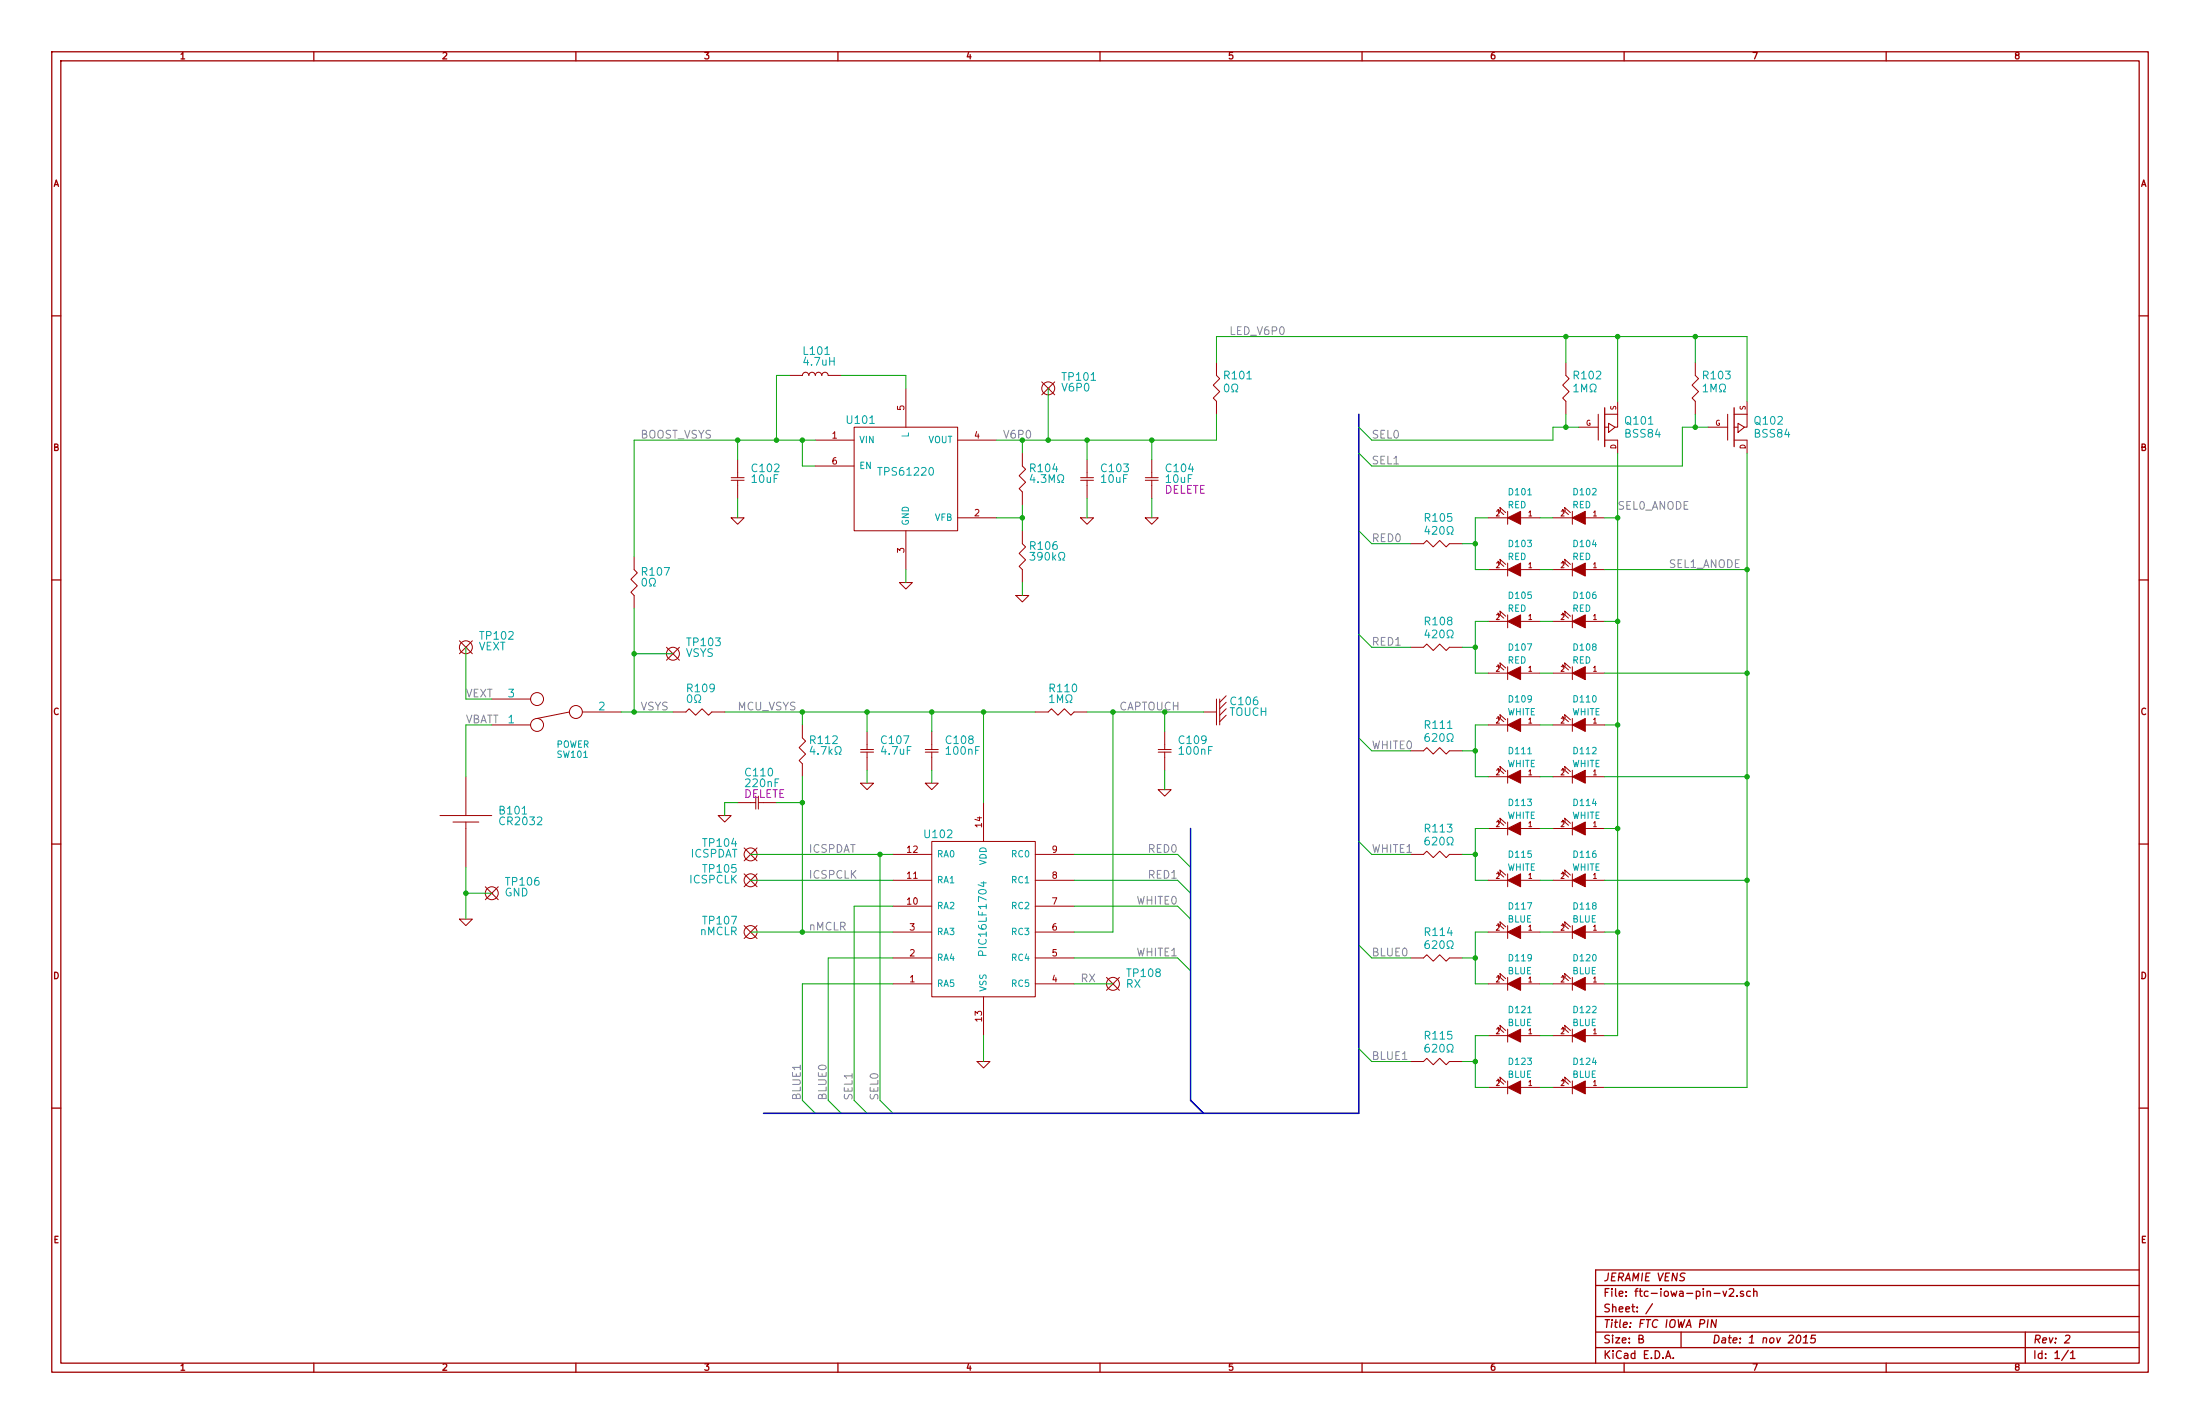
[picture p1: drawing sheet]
EESchema Schematic File Version 2
LIBS:vens-pasives
LIBS:vens-power-sources
LIBS:vens-pmics
LIBS:vens-pics
LIBS:power
LIBS:device
LIBS:transistors
LIBS:conn
LIBS:linear
LIBS:regul
LIBS:74xx
LIBS:cmos4000
LIBS:adc-dac
LIBS:memory
LIBS:xilinx
LIBS:special
LIBS:microcontrollers
LIBS:dsp
LIBS:microchip
LIBS:analog_switches
LIBS:motorola
LIBS:texas
LIBS:intel
LIBS:audio
LIBS:interface
LIBS:digital-audio
LIBS:philips
LIBS:display
LIBS:cypress
LIBS:siliconi
LIBS:opto
LIBS:atmel
LIBS:contrib
LIBS:valves
LIBS:ftc-iowa-pin-v2-cache
EELAYER 27 0
EELAYER END
$Descr B 17000 11000
encoding utf-8
Sheet 1 1
Title "FTC IOWA PIN"
Date "1 nov 2015"
Rev "2"
Comp "JERAMIE VENS"
Comment1 ""
Comment2 ""
Comment3 ""
Comment4 ""
$EndDescr
$Comp
L PIC16LF1704 U102
U 1 1
P 7600 7100
F 0 "U102" H 7250 7750 60  0000 C CNN
F 1 "PIC16LF1704" V 7600 7100 60  0000 C CNN
F 2 "~" H 8400 6300 60  0000 C CNN
F 3 "~" H 8400 6300 60  0000 C CNN
	1    7600 7100
	1    0    0    -1  
$EndComp
$Comp
L LED D101
U 1 1
P 11700 4000
F 0 "D101" H 11750 3800 50  0000 R CNN
F 1 "RED" H 11750 3900 50  0000 R CNN
F 2 "~" H 11700 4000 60  0000 C CNN
F 3 "~" H 11700 4000 60  0000 R CNN
	1    11700 4000
	-1   0    0    1   
$EndComp
$Comp
L MOS_P Q102
U 1 1
P 13400 3300
F 0 "Q102" H 13550 3250 60  0000 L CNN
F 1 "BSS84" H 13550 3350 60  0000 L CNN
F 2 "~" H 13400 3300 60  0000 C CNN
F 3 "~" H 13400 3300 60  0000 C CNN
	1    13400 3300
	1    0    0    1   
$EndComp
$Comp
L RESISTOR R103
U 1 1
P 13100 3100
F 0 "R103" V 13300 3050 60  0000 R CNN
F 1 "1MΩ" V 13200 3050 60  0000 R CNN
F 2 "~" H 13100 3100 60  0000 C CNN
F 3 "~" H 13100 3100 60  0000 C CNN
	1    13100 3100
	0    -1   -1   0   
$EndComp
$Comp
L RESISTOR R105
U 1 1
P 11200 4200
F 0 "R105" H 11400 4000 60  0000 R CNN
F 1 "420Ω" H 11400 4100 60  0000 R CNN
F 2 "~" H 11200 4200 60  0000 C CNN
F 3 "~" H 11200 4200 60  0000 C CNN
	1    11200 4200
	-1   0    0    1   
$EndComp
$Comp
L LED D102
U 1 1
P 12200 4000
F 0 "D102" H 12250 3800 50  0000 R CNN
F 1 "RED" H 12250 3900 50  0000 R CNN
F 2 "~" H 12200 4000 60  0000 C CNN
F 3 "~" H 12200 4000 60  0000 R CNN
	1    12200 4000
	-1   0    0    1   
$EndComp
$Comp
L LED D109
U 1 1
P 11700 5600
F 0 "D109" H 11750 5400 50  0000 R CNN
F 1 "WHITE" H 11750 5500 50  0000 R CNN
F 2 "~" H 11700 5600 60  0000 C CNN
F 3 "~" H 11700 5600 60  0000 R CNN
	1    11700 5600
	-1   0    0    1   
$EndComp
$Comp
L LED D117
U 1 1
P 11700 7200
F 0 "D117" H 11750 7000 50  0000 R CNN
F 1 "BLUE" H 11750 7100 50  0000 R CNN
F 2 "~" H 11700 7200 60  0000 C CNN
F 3 "~" H 11700 7200 60  0000 R CNN
	1    11700 7200
	-1   0    0    1   
$EndComp
$Comp
L LED D103
U 1 1
P 11700 4400
F 0 "D103" H 11750 4200 50  0000 R CNN
F 1 "RED" H 11750 4300 50  0000 R CNN
F 2 "~" H 11700 4400 60  0000 C CNN
F 3 "~" H 11700 4400 60  0000 R CNN
	1    11700 4400
	-1   0    0    1   
$EndComp
$Comp
L LED D104
U 1 1
P 12200 4400
F 0 "D104" H 12250 4200 50  0000 R CNN
F 1 "RED" H 12250 4300 50  0000 R CNN
F 2 "~" H 12200 4400 60  0000 C CNN
F 3 "~" H 12200 4400 60  0000 R CNN
	1    12200 4400
	-1   0    0    1   
$EndComp
$Comp
L LED D105
U 1 1
P 11700 4800
F 0 "D105" H 11750 4600 50  0000 R CNN
F 1 "RED" H 11750 4700 50  0000 R CNN
F 2 "~" H 11700 4800 60  0000 C CNN
F 3 "~" H 11700 4800 60  0000 R CNN
	1    11700 4800
	-1   0    0    1   
$EndComp
$Comp
L LED D106
U 1 1
P 12200 4800
F 0 "D106" H 12250 4600 50  0000 R CNN
F 1 "RED" H 12250 4700 50  0000 R CNN
F 2 "~" H 12200 4800 60  0000 C CNN
F 3 "~" H 12200 4800 60  0000 R CNN
	1    12200 4800
	-1   0    0    1   
$EndComp
$Comp
L LED D107
U 1 1
P 11700 5200
F 0 "D107" H 11750 5000 50  0000 R CNN
F 1 "RED" H 11750 5100 50  0000 R CNN
F 2 "~" H 11700 5200 60  0000 C CNN
F 3 "~" H 11700 5200 60  0000 R CNN
	1    11700 5200
	-1   0    0    1   
$EndComp
$Comp
L LED D108
U 1 1
P 12200 5200
F 0 "D108" H 12250 5000 50  0000 R CNN
F 1 "RED" H 12250 5100 50  0000 R CNN
F 2 "~" H 12200 5200 60  0000 C CNN
F 3 "~" H 12200 5200 60  0000 R CNN
	1    12200 5200
	-1   0    0    1   
$EndComp
$Comp
L LED D110
U 1 1
P 12200 5600
F 0 "D110" H 12250 5400 50  0000 R CNN
F 1 "WHITE" H 12250 5500 50  0000 R CNN
F 2 "~" H 12200 5600 60  0000 C CNN
F 3 "~" H 12200 5600 60  0000 R CNN
	1    12200 5600
	-1   0    0    1   
$EndComp
$Comp
L LED D111
U 1 1
P 11700 6000
F 0 "D111" H 11750 5800 50  0000 R CNN
F 1 "WHITE" H 11750 5900 50  0000 R CNN
F 2 "~" H 11700 6000 60  0000 C CNN
F 3 "~" H 11700 6000 60  0000 R CNN
	1    11700 6000
	-1   0    0    1   
$EndComp
$Comp
L LED D112
U 1 1
P 12200 6000
F 0 "D112" H 12250 5800 50  0000 R CNN
F 1 "WHITE" H 12250 5900 50  0000 R CNN
F 2 "~" H 12200 6000 60  0000 C CNN
F 3 "~" H 12200 6000 60  0000 R CNN
	1    12200 6000
	-1   0    0    1   
$EndComp
$Comp
L LED D113
U 1 1
P 11700 6400
F 0 "D113" H 11750 6200 50  0000 R CNN
F 1 "WHITE" H 11750 6300 50  0000 R CNN
F 2 "~" H 11700 6400 60  0000 C CNN
F 3 "~" H 11700 6400 60  0000 R CNN
	1    11700 6400
	-1   0    0    1   
$EndComp
$Comp
L LED D114
U 1 1
P 12200 6400
F 0 "D114" H 12250 6200 50  0000 R CNN
F 1 "WHITE" H 12250 6300 50  0000 R CNN
F 2 "~" H 12200 6400 60  0000 C CNN
F 3 "~" H 12200 6400 60  0000 R CNN
	1    12200 6400
	-1   0    0    1   
$EndComp
$Comp
L LED D115
U 1 1
P 11700 6800
F 0 "D115" H 11750 6600 50  0000 R CNN
F 1 "WHITE" H 11750 6700 50  0000 R CNN
F 2 "~" H 11700 6800 60  0000 C CNN
F 3 "~" H 11700 6800 60  0000 R CNN
	1    11700 6800
	-1   0    0    1   
$EndComp
$Comp
L LED D116
U 1 1
P 12200 6800
F 0 "D116" H 12250 6600 50  0000 R CNN
F 1 "WHITE" H 12250 6700 50  0000 R CNN
F 2 "~" H 12200 6800 60  0000 C CNN
F 3 "~" H 12200 6800 60  0000 R CNN
	1    12200 6800
	-1   0    0    1   
$EndComp
$Comp
L LED D118
U 1 1
P 12200 7200
F 0 "D118" H 12250 7000 50  0000 R CNN
F 1 "BLUE" H 12250 7100 50  0000 R CNN
F 2 "~" H 12200 7200 60  0000 C CNN
F 3 "~" H 12200 7200 60  0000 R CNN
	1    12200 7200
	-1   0    0    1   
$EndComp
$Comp
L LED D119
U 1 1
P 11700 7600
F 0 "D119" H 11750 7400 50  0000 R CNN
F 1 "BLUE" H 11750 7500 50  0000 R CNN
F 2 "~" H 11700 7600 60  0000 C CNN
F 3 "~" H 11700 7600 60  0000 R CNN
	1    11700 7600
	-1   0    0    1   
$EndComp
$Comp
L LED D120
U 1 1
P 12200 7600
F 0 "D120" H 12250 7400 50  0000 R CNN
F 1 "BLUE" H 12250 7500 50  0000 R CNN
F 2 "~" H 12200 7600 60  0000 C CNN
F 3 "~" H 12200 7600 60  0000 R CNN
	1    12200 7600
	-1   0    0    1   
$EndComp
$Comp
L LED D121
U 1 1
P 11700 8000
F 0 "D121" H 11750 7800 50  0000 R CNN
F 1 "BLUE" H 11750 7900 50  0000 R CNN
F 2 "~" H 11700 8000 60  0000 C CNN
F 3 "~" H 11700 8000 60  0000 R CNN
	1    11700 8000
	-1   0    0    1   
$EndComp
$Comp
L LED D122
U 1 1
P 12200 8000
F 0 "D122" H 12250 7800 50  0000 R CNN
F 1 "BLUE" H 12250 7900 50  0000 R CNN
F 2 "~" H 12200 8000 60  0000 C CNN
F 3 "~" H 12200 8000 60  0000 R CNN
	1    12200 8000
	-1   0    0    1   
$EndComp
$Comp
L LED D123
U 1 1
P 11700 8400
F 0 "D123" H 11750 8200 50  0000 R CNN
F 1 "BLUE" H 11750 8300 50  0000 R CNN
F 2 "~" H 11700 8400 60  0000 C CNN
F 3 "~" H 11700 8400 60  0000 R CNN
	1    11700 8400
	-1   0    0    1   
$EndComp
$Comp
L LED D124
U 1 1
P 12200 8400
F 0 "D124" H 12250 8200 50  0000 R CNN
F 1 "BLUE" H 12250 8300 50  0000 R CNN
F 2 "~" H 12200 8400 60  0000 C CNN
F 3 "~" H 12200 8400 60  0000 R CNN
	1    12200 8400
	-1   0    0    1   
$EndComp
$Comp
L MOS_P Q101
U 1 1
P 12400 3300
F 0 "Q101" H 12550 3250 60  0000 L CNN
F 1 "BSS84" H 12550 3350 60  0000 L CNN
F 2 "~" H 12400 3300 60  0000 C CNN
F 3 "~" H 12400 3300 60  0000 C CNN
	1    12400 3300
	1    0    0    1   
$EndComp
$Comp
L RESISTOR R102
U 1 1
P 12100 3100
F 0 "R102" V 12300 3050 60  0000 R CNN
F 1 "1MΩ" V 12200 3050 60  0000 R CNN
F 2 "~" H 12100 3100 60  0000 C CNN
F 3 "~" H 12100 3100 60  0000 C CNN
	1    12100 3100
	0    -1   -1   0   
$EndComp
$Comp
L RESISTOR R108
U 1 1
P 11200 5000
F 0 "R108" H 11400 4800 60  0000 R CNN
F 1 "420Ω" H 11400 4900 60  0000 R CNN
F 2 "~" H 11200 5000 60  0000 C CNN
F 3 "~" H 11200 5000 60  0000 C CNN
	1    11200 5000
	-1   0    0    1   
$EndComp
$Comp
L RESISTOR R111
U 1 1
P 11200 5800
F 0 "R111" H 11400 5600 60  0000 R CNN
F 1 "620Ω" H 11400 5700 60  0000 R CNN
F 2 "~" H 11200 5800 60  0000 C CNN
F 3 "~" H 11200 5800 60  0000 C CNN
	1    11200 5800
	-1   0    0    1   
$EndComp
$Comp
L RESISTOR R113
U 1 1
P 11200 6600
F 0 "R113" H 11400 6400 60  0000 R CNN
F 1 "620Ω" H 11400 6500 60  0000 R CNN
F 2 "~" H 11200 6600 60  0000 C CNN
F 3 "~" H 11200 6600 60  0000 C CNN
	1    11200 6600
	-1   0    0    1   
$EndComp
$Comp
L RESISTOR R114
U 1 1
P 11200 7400
F 0 "R114" H 11400 7200 60  0000 R CNN
F 1 "620Ω" H 11400 7300 60  0000 R CNN
F 2 "~" H 11200 7400 60  0000 C CNN
F 3 "~" H 11200 7400 60  0000 C CNN
	1    11200 7400
	-1   0    0    1   
$EndComp
$Comp
L RESISTOR R115
U 1 1
P 11200 8200
F 0 "R115" H 11400 8000 60  0000 R CNN
F 1 "620Ω" H 11400 8100 60  0000 R CNN
F 2 "~" H 11200 8200 60  0000 C CNN
F 3 "~" H 11200 8200 60  0000 C CNN
	1    11200 8200
	-1   0    0    1   
$EndComp
$Comp
L TPS61220 U101
U 1 1
P 7000 3700
F 0 "U101" H 6650 4150 60  0000 C CNN
F 1 "TPS61220" H 7000 3750 60  0000 C CNN
F 2 "~" H 7000 4100 60  0000 C CNN
F 3 "~" H 7000 4100 60  0000 C CNN
	1    7000 3700
	1    0    0    -1  
$EndComp
$Comp
L INDUCTOR L101
U 1 1
P 6300 2900
F 0 "L101" H 6200 3050 60  0000 L BNN
F 1 "4.7uH" H 6200 3000 60  0000 L CNN
F 2 "~" H 6300 2900 60  0000 C CNN
F 3 "~" H 6300 2900 60  0000 C CNN
	1    6300 2900
	1    0    0    -1  
$EndComp
$Comp
L CAPACITOR C103
U 1 1
P 8400 3700
F 0 "C103" V 8450 3600 60  0000 R TNN
F 1 "10uF" V 8400 3600 60  0000 R CNN
F 2 "~" H 8400 3700 60  0000 C CNN
F 3 "~" H 8400 3700 60  0000 C CNN
F 4 "~" V 8400 3700 60  0000 C CNN "BOM"
	1    8400 3700
	0    -1   -1   0   
$EndComp
$Comp
L CAPACITOR C104
U 1 1
P 8900 3700
F 0 "C104" V 8950 3600 60  0000 R TNN
F 1 "10uF" V 8900 3600 60  0000 R CNN
F 2 "~" H 8900 3700 60  0000 C CNN
F 3 "~" H 8900 3700 60  0000 C CNN
F 4 "DELETE" V 8850 3600 60  0000 R BNN "BOM"
	1    8900 3700
	0    -1   -1   0   
$EndComp
$Comp
L TESTPOINT TP101
U 1 1
P 8100 3000
F 0 "TP101" H 8200 3050 60  0000 L BNN
F 1 "V6P0" H 8200 3000 60  0000 L CNN
F 2 "~" H 8100 3000 60  0000 C CNN
F 3 "~" H 8100 3000 60  0000 C CNN
	1    8100 3000
	1    0    0    -1  
$EndComp
$Comp
L RESISTOR R104
U 1 1
P 7900 3800
F 0 "R104" V 8050 3750 60  0000 R TNN
F 1 "4.3MΩ" V 8000 3750 60  0000 R CNN
F 2 "~" H 7900 3800 60  0000 C CNN
F 3 "~" H 7900 3800 60  0000 C CNN
	1    7900 3800
	0    -1   -1   0   
$EndComp
$Comp
L RESISTOR R106
U 1 1
P 7900 4400
F 0 "R106" V 8050 4350 60  0000 R TNN
F 1 "390kΩ" V 8000 4350 60  0000 R CNN
F 2 "~" H 7900 4400 60  0000 C CNN
F 3 "~" H 7900 4400 60  0000 C CNN
	1    7900 4400
	0    -1   -1   0   
$EndComp
$Comp
L CAPACITOR C102
U 1 1
P 5700 3700
F 0 "C102" V 5750 3600 60  0000 R TNN
F 1 "10uF" V 5700 3600 60  0000 R CNN
F 2 "~" H 5700 3700 60  0000 C CNN
F 3 "~" H 5700 3700 60  0000 C CNN
F 4 "~" V 5700 3700 60  0000 C CNN "BOM"
	1    5700 3700
	0    -1   -1   0   
$EndComp
$Comp
L GND #PWR02
U 1 1
P 8900 4000
F 0 "#PWR02" H 8900 4000 30  0001 C CNN
F 1 "GND" H 8900 3930 30  0001 C CNN
F 2 "" H 8900 4000 60  0000 C CNN
F 3 "" H 8900 4000 60  0000 C CNN
	1    8900 4000
	1    0    0    -1  
$EndComp
$Comp
L GND #PWR03
U 1 1
P 8400 4000
F 0 "#PWR03" H 8400 4000 30  0001 C CNN
F 1 "GND" H 8400 3930 30  0001 C CNN
F 2 "" H 8400 4000 60  0000 C CNN
F 3 "" H 8400 4000 60  0000 C CNN
	1    8400 4000
	1    0    0    -1  
$EndComp
$Comp
L GND #PWR04
U 1 1
P 7900 4600
F 0 "#PWR04" H 7900 4600 30  0001 C CNN
F 1 "GND" H 7900 4530 30  0001 C CNN
F 2 "" H 7900 4600 60  0000 C CNN
F 3 "" H 7900 4600 60  0000 C CNN
	1    7900 4600
	1    0    0    -1  
$EndComp
$Comp
L GND #PWR05
U 1 1
P 7000 4500
F 0 "#PWR05" H 7000 4500 30  0001 C CNN
F 1 "GND" H 7000 4430 30  0001 C CNN
F 2 "" H 7000 4500 60  0000 C CNN
F 3 "" H 7000 4500 60  0000 C CNN
	1    7000 4500
	1    0    0    -1  
$EndComp
$Comp
L GND #PWR06
U 1 1
P 5700 4000
F 0 "#PWR06" H 5700 4000 30  0001 C CNN
F 1 "GND" H 5700 3930 30  0001 C CNN
F 2 "" H 5700 4000 60  0000 C CNN
F 3 "" H 5700 4000 60  0000 C CNN
	1    5700 4000
	1    0    0    -1  
$EndComp
$Comp
L RESISTOR R101
U 1 1
P 9400 3100
F 0 "R101" V 9600 3050 60  0000 R CNN
F 1 "0Ω" V 9500 3050 60  0000 R CNN
F 2 "~" H 9400 3100 60  0000 C CNN
F 3 "~" H 9400 3100 60  0000 C CNN
	1    9400 3100
	0    -1   -1   0   
$EndComp
$Comp
L BATTERY B101
U 1 1
P 3600 6300
F 0 "B101" H 3850 6300 60  0000 L BNN
F 1 "CR2032" H 3850 6250 60  0000 L CNN
F 2 "~" H 3600 6300 60  0000 C CNN
F 3 "~" H 3600 6300 60  0000 C CNN
	1    3600 6300
	1    0    0    -1  
$EndComp
$Comp
L SWITCH_INV SW101
U 1 1
P 4300 5500
F 0 "SW101" H 4300 5800 50  0000 R BNN
F 1 "POWER" H 4300 5750 50  0000 R CNN
F 2 "~" H 4300 5500 60  0000 C CNN
F 3 "~" H 4300 5500 60  0000 C CNN
	1    4300 5500
	-1   0    0    1   
$EndComp
$Comp
L RESISTOR R107
U 1 1
P 4900 4600
F 0 "R107" V 5050 4550 60  0000 R TNN
F 1 "0Ω" V 5000 4550 60  0000 R CNN
F 2 "~" H 4900 4600 60  0000 C CNN
F 3 "~" H 4900 4600 60  0000 C CNN
	1    4900 4600
	0    -1   -1   0   
$EndComp
$Comp
L RESISTOR R109
U 1 1
P 5500 5500
F 0 "R109" H 5700 5350 60  0000 R TNN
F 1 "0Ω" H 5700 5400 60  0000 R CNN
F 2 "~" H 5500 5500 60  0000 C CNN
F 3 "~" H 5500 5500 60  0000 C CNN
	1    5500 5500
	-1   0    0    1   
$EndComp
$Comp
L TESTPOINT TP103
U 1 1
P 5200 5050
F 0 "TP103" H 5300 5100 60  0000 L BNN
F 1 "VSYS" H 5300 5050 60  0000 L CNN
F 2 "~" H 5200 5050 60  0000 C CNN
F 3 "~" H 5200 5050 60  0000 C CNN
	1    5200 5050
	1    0    0    -1  
$EndComp
$Comp
L TESTPOINT TP102
U 1 1
P 3600 5000
F 0 "TP102" H 3700 5050 60  0000 L BNN
F 1 "VEXT" H 3700 5000 60  0000 L CNN
F 2 "~" H 3600 5000 60  0000 C CNN
F 3 "~" H 3600 5000 60  0000 C CNN
	1    3600 5000
	1    0    0    -1  
$EndComp
$Comp
L CAPACITOR C108
U 1 1
P 7200 5800
F 0 "C108" V 7250 5700 60  0000 R TNN
F 1 "100nF" V 7200 5700 60  0000 R CNN
F 2 "~" H 7200 5800 60  0000 C CNN
F 3 "~" H 7200 5800 60  0000 C CNN
F 4 "~" V 7200 5800 60  0000 C CNN "BOM"
	1    7200 5800
	0    -1   -1   0   
$EndComp
$Comp
L CAPACITOR C107
U 1 1
P 6700 5800
F 0 "C107" V 6750 5700 60  0000 R TNN
F 1 "4.7uF" V 6700 5700 60  0000 R CNN
F 2 "~" H 6700 5800 60  0000 C CNN
F 3 "~" H 6700 5800 60  0000 C CNN
F 4 "~" V 6700 5800 60  0000 C CNN "BOM"
	1    6700 5800
	0    -1   -1   0   
$EndComp
$Comp
L GND #PWR08
U 1 1
P 7200 6050
F 0 "#PWR08" H 7200 6050 30  0001 C CNN
F 1 "GND" H 7200 5980 30  0001 C CNN
F 2 "" H 7200 6050 60  0000 C CNN
F 3 "" H 7200 6050 60  0000 C CNN
	1    7200 6050
	1    0    0    -1  
$EndComp
$Comp
L GND #PWR09
U 1 1
P 6700 6050
F 0 "#PWR09" H 6700 6050 30  0001 C CNN
F 1 "GND" H 6700 5980 30  0001 C CNN
F 2 "" H 6700 6050 60  0000 C CNN
F 3 "" H 6700 6050 60  0000 C CNN
	1    6700 6050
	1    0    0    -1  
$EndComp
Wire Wire Line
	11500 4000 11400 4000
Wire Wire Line
	11400 4000 11400 4400
Wire Wire Line
	11400 4200 11300 4200
Wire Wire Line
	11400 4400 11500 4400
Connection ~ 11400 4200
Wire Wire Line
	11500 4800 11400 4800
Wire Wire Line
	11400 4800 11400 5200
Wire Wire Line
	11400 5200 11500 5200
Wire Wire Line
	11300 5000 11400 5000
Connection ~ 11400 5000
Wire Wire Line
	11500 5600 11400 5600
Wire Wire Line
	11400 5600 11400 6000
Wire Wire Line
	11400 6000 11500 6000
Wire Wire Line
	11400 5800 11300 5800
Connection ~ 11400 5800
Wire Wire Line
	11300 6600 11400 6600
Wire Wire Line
	11400 6400 11400 6800
Wire Wire Line
	11400 6400 11500 6400
Wire Wire Line
	11400 6800 11500 6800
Connection ~ 11400 6600
Wire Wire Line
	11500 7200 11400 7200
Wire Wire Line
	11400 7200 11400 7600
Wire Wire Line
	11400 7600 11500 7600
Wire Wire Line
	11400 7400 11300 7400
Connection ~ 11400 7400
Wire Wire Line
	11300 8200 11400 8200
Wire Wire Line
	11400 8000 11400 8400
Wire Wire Line
	11400 8000 11500 8000
Wire Wire Line
	11400 8400 11500 8400
Connection ~ 11400 8200
Wire Wire Line
	12000 8400 11900 8400
Wire Wire Line
	12000 8000 11900 8000
Wire Wire Line
	12000 7600 11900 7600
Wire Wire Line
	11900 7200 12000 7200
Wire Wire Line
	11900 6800 12000 6800
Wire Wire Line
	11900 6400 12000 6400
Wire Wire Line
	11900 6000 12000 6000
Wire Wire Line
	11900 5600 12000 5600
Wire Wire Line
	11900 5200 12000 5200
Wire Wire Line
	11900 4800 12000 4800
Wire Wire Line
	11900 4400 12000 4400
Wire Wire Line
	11900 4000 12000 4000
Wire Wire Line
	7700 4000 7900 4000
Wire Wire Line
	7900 3900 7900 4100
Connection ~ 7900 4000
Wire Wire Line
	7900 3500 7900 3400
Wire Wire Line
	7700 3400 9400 3400
Connection ~ 7900 3400
Wire Wire Line
	8900 3550 8900 3400
Connection ~ 8900 3400
Wire Wire Line
	8400 3550 8400 3400
Connection ~ 8400 3400
Wire Wire Line
	5700 3550 5700 3400
Wire Wire Line
	4900 3400 6300 3400
Wire Wire Line
	6300 3600 6200 3600
Wire Wire Line
	6200 3600 6200 3400
Connection ~ 6200 3400
Wire Wire Line
	6100 2900 6000 2900
Wire Wire Line
	6000 2900 6000 3400
Connection ~ 6000 3400
Wire Wire Line
	6500 2900 7000 2900
Wire Wire Line
	7000 2900 7000 3000
Wire Wire Line
	8100 3000 8100 3400
Connection ~ 8100 3400
Wire Wire Line
	8900 4000 8900 3850
Wire Wire Line
	8400 4000 8400 3850
Wire Wire Line
	7900 4600 7900 4500
Wire Wire Line
	7000 4500 7000 4400
Wire Wire Line
	5700 3850 5700 4000
Connection ~ 5700 3400
Wire Wire Line
	12500 3500 12500 8000
Wire Wire Line
	12500 4000 12400 4000
Wire Wire Line
	12500 4800 12400 4800
Connection ~ 12500 4000
Wire Wire Line
	12500 5600 12400 5600
Connection ~ 12500 4800
Wire Wire Line
	12500 6400 12400 6400
Connection ~ 12500 5600
Wire Wire Line
	12500 7200 12400 7200
Connection ~ 12500 6400
Wire Wire Line
	12500 8000 12400 8000
Connection ~ 12500 7200
Wire Wire Line
	13500 3500 13500 8400
Wire Wire Line
	13500 4400 12400 4400
Wire Wire Line
	13500 5200 12400 5200
Connection ~ 13500 4400
Wire Wire Line
	13500 6000 12400 6000
Connection ~ 13500 5200
Wire Wire Line
	13500 6800 12400 6800
Connection ~ 13500 6000
Wire Wire Line
	13500 7600 12400 7600
Connection ~ 13500 6800
Wire Wire Line
	13500 8400 12400 8400
Connection ~ 13500 7600
Wire Wire Line
	13000 3300 13200 3300
Wire Wire Line
	13100 3300 13100 3200
Wire Wire Line
	12000 3300 12200 3300
Wire Wire Line
	12100 3300 12100 3200
Wire Wire Line
	13000 3600 13000 3300
Wire Wire Line
	10600 3600 13000 3600
Connection ~ 13100 3300
Connection ~ 12100 3300
Wire Wire Line
	13500 3100 13500 2600
Wire Wire Line
	13500 2600 9400 2600
Wire Wire Line
	9400 2600 9400 2800
Wire Wire Line
	12100 2800 12100 2600
Connection ~ 12100 2600
Wire Wire Line
	12500 3100 12500 2600
Connection ~ 12500 2600
Wire Wire Line
	13100 2800 13100 2600
Connection ~ 13100 2600
Wire Wire Line
	4900 4300 4900 3400
Wire Wire Line
	3800 5600 3600 5600
Wire Wire Line
	3600 5600 3600 6000
Wire Wire Line
	4800 5500 5200 5500
Wire Wire Line
	4900 5500 4900 4700
Connection ~ 4900 5500
Wire Wire Line
	5200 5050 4900 5050
Connection ~ 4900 5050
Wire Wire Line
	3800 5400 3600 5400
Wire Wire Line
	3600 5400 3600 5000
Wire Wire Line
	5600 5500 8000 5500
Wire Wire Line
	7600 5500 7600 6200
Wire Wire Line
	6700 6050 6700 5950
Wire Wire Line
	7200 6050 7200 5950
Wire Wire Line
	7200 5650 7200 5500
Connection ~ 7200 5500
Wire Wire Line
	6700 5650 6700 5500
Connection ~ 6700 5500
$Comp
L TESTPOINT TP104
U 1 1
P 5800 6600
F 0 "TP104" H 5700 6650 60  0000 R BNN
F 1 "ICSPDAT" H 5700 6600 60  0000 R CNN
F 2 "~" H 5800 6600 60  0000 C CNN
F 3 "~" H 5800 6600 60  0000 C CNN
	1    5800 6600
	1    0    0    -1  
$EndComp
$Comp
L TESTPOINT TP105
U 1 1
P 5800 6800
F 0 "TP105" H 5700 6850 60  0000 R BNN
F 1 "ICSPCLK" H 5700 6800 60  0000 R CNN
F 2 "~" H 5800 6800 60  0000 C CNN
F 3 "~" H 5800 6800 60  0000 C CNN
	1    5800 6800
	1    0    0    -1  
$EndComp
$Comp
L TESTPOINT TP107
U 1 1
P 5800 7200
F 0 "TP107" H 5700 7250 60  0000 R BNN
F 1 "nMCLR" H 5700 7200 60  0000 R CNN
F 2 "~" H 5800 7200 60  0000 C CNN
F 3 "~" H 5800 7200 60  0000 C CNN
	1    5800 7200
	1    0    0    -1  
$EndComp
$Comp
L RESISTOR R112
U 1 1
P 6200 5900
F 0 "R112" V 6350 5850 60  0000 R TNN
F 1 "4.7kΩ" V 6300 5850 60  0000 R CNN
F 2 "~" H 6200 5900 60  0000 C CNN
F 3 "~" H 6200 5900 60  0000 C CNN
	1    6200 5900
	0    -1   -1   0   
$EndComp
$Comp
L CAPACITOR C110
U 1 1
P 5850 6200
F 0 "C110" H 5950 6000 60  0000 R TNN
F 1 "220nF" H 5950 6050 60  0000 R CNN
F 2 "~" H 5850 6200 60  0000 C CNN
F 3 "~" H 5850 6200 60  0000 C CNN
F 4 "DELETE" H 5950 6100 60  0000 R BNN "BOM"
	1    5850 6200
	-1   0    0    1   
$EndComp
$Comp
L GND #PWR010
U 1 1
P 5600 6300
F 0 "#PWR010" H 5600 6300 30  0001 C CNN
F 1 "GND" H 5600 6230 30  0001 C CNN
F 2 "" H 5600 6300 60  0000 C CNN
F 3 "" H 5600 6300 60  0000 C CNN
	1    5600 6300
	1    0    0    -1  
$EndComp
Wire Wire Line
	5600 6300 5600 6200
Wire Wire Line
	5600 6200 5700 6200
Wire Wire Line
	6000 6200 6200 6200
Wire Wire Line
	6200 6000 6200 7200
Wire Wire Line
	6200 5600 6200 5500
Connection ~ 6200 5500
Connection ~ 6200 7200
Connection ~ 6200 6200
$Comp
L GND #PWR011
U 1 1
P 7600 8200
F 0 "#PWR011" H 7600 8200 30  0001 C CNN
F 1 "GND" H 7600 8130 30  0001 C CNN
F 2 "" H 7600 8200 60  0000 C CNN
F 3 "" H 7600 8200 60  0000 C CNN
	1    7600 8200
	1    0    0    -1  
$EndComp
Wire Wire Line
	7600 8200 7600 8000
$Comp
L TESTPOINT TP108
U 1 1
P 8600 7600
F 0 "TP108" H 8500 7550 60  0000 R TNN
F 1 "RX" H 8500 7600 60  0000 R CNN
F 2 "~" H 8600 7600 60  0000 C CNN
F 3 "~" H 8600 7600 60  0000 C CNN
	1    8600 7600
	-1   0    0    1   
$EndComp
Wire Wire Line
	8600 7600 8300 7600
Wire Wire Line
	8600 7200 8300 7200
Wire Wire Line
	8600 5500 8600 7200
Entry Wire Line
	9100 6600 9200 6700
Entry Wire Line
	9100 6800 9200 6900
Entry Wire Line
	9100 7000 9200 7100
Entry Wire Line
	9100 7400 9200 7500
Wire Wire Line
	6800 6600 6800 8500
Connection ~ 6800 6600
Wire Wire Line
	6900 7000 6600 7000
Wire Wire Line
	6600 7000 6600 8500
Wire Wire Line
	6900 7400 6400 7400
Wire Wire Line
	6400 7400 6400 8500
Wire Wire Line
	6900 7600 6200 7600
Wire Wire Line
	6200 7600 6200 8500
Entry Wire Line
	6800 8500 6900 8600
Entry Wire Line
	6600 8500 6700 8600
Entry Wire Line
	6400 8500 6500 8600
Entry Wire Line
	6200 8500 6300 8600
Entry Bus Bus
	9200 8500 9300 8600
Wire Bus Line
	9200 8500 9200 6400
Wire Wire Line
	9100 6600 8300 6600
Wire Wire Line
	9100 6800 8300 6800
Wire Wire Line
	9100 7000 8300 7000
Wire Wire Line
	9100 7400 8300 7400
Wire Wire Line
	10900 8200 10600 8200
Text Label 10600 8200 0    60   ~ 0
BLUE1
Wire Wire Line
	10900 7400 10600 7400
Wire Wire Line
	10900 6600 10600 6600
Wire Wire Line
	10900 5800 10600 5800
Wire Wire Line
	10900 5000 10600 5000
Wire Wire Line
	10900 4200 10600 4200
Wire Wire Line
	12000 3300 12000 3400
Wire Wire Line
	12000 3400 10600 3400
Text Label 10600 3400 0    60   ~ 0
SEL0
Text Label 10600 3600 0    60   ~ 0
SEL1
Text Label 10600 4200 0    60   ~ 0
RED0
Text Label 10600 5000 0    60   ~ 0
RED1
Text Label 10600 5800 0    60   ~ 0
WHITE0
Text Label 10600 6600 0    60   ~ 0
WHITE1
Text Label 10600 7400 0    60   ~ 0
BLUE0
Wire Bus Line
	10500 3200 10500 8600
Entry Wire Line
	10500 8100 10600 8200
Entry Wire Line
	10500 7300 10600 7400
Entry Wire Line
	10500 6500 10600 6600
Entry Wire Line
	10500 5700 10600 5800
Entry Wire Line
	10500 4900 10600 5000
Entry Wire Line
	10500 4100 10600 4200
Entry Wire Line
	10500 3500 10600 3600
Entry Wire Line
	10500 3300 10600 3400
Wire Bus Line
	10500 8600 5900 8600
Text Label 6800 8500 1    60   ~ 0
SEL0
Text Label 6600 8500 1    60   ~ 0
SEL1
Text Label 6400 8500 1    60   ~ 0
BLUE0
Text Label 6200 8500 1    60   ~ 0
BLUE1
Text Label 9100 6600 2    60   ~ 0
RED0
Text Label 9100 6800 2    60   ~ 0
RED1
Text Label 9100 7000 2    60   ~ 0
WHITE0
Text Label 9100 7400 2    60   ~ 0
WHITE1
$Comp
L TOUCH C106
U 1 1
P 9400 5500
F 0 "C106" H 9300 5450 60  0000 R TNN
F 1 "TOUCH" H 9300 5500 60  0000 R CNN
F 2 "~" H 9400 5500 60  0000 C CNN
F 3 "~" H 9400 5500 60  0000 C CNN
	1    9400 5500
	-1   0    0    1   
$EndComp
$Comp
L RESISTOR R110
U 1 1
P 8300 5500
F 0 "R110" H 8500 5350 60  0000 R TNN
F 1 "1MΩ" H 8500 5400 60  0000 R CNN
F 2 "~" H 8300 5500 60  0000 C CNN
F 3 "~" H 8300 5500 60  0000 C CNN
	1    8300 5500
	-1   0    0    1   
$EndComp
Connection ~ 7600 5500
Wire Wire Line
	8400 5500 9300 5500
$Comp
L CAPACITOR C109
U 1 1
P 9000 5800
F 0 "C109" V 9050 5700 60  0000 R TNN
F 1 "100nF" V 9000 5700 60  0000 R CNN
F 2 "~" H 9000 5800 60  0000 C CNN
F 3 "~" H 9000 5800 60  0000 C CNN
F 4 "~" V 9000 5800 60  0000 C CNN "BOM"
	1    9000 5800
	0    -1   -1   0   
$EndComp
Connection ~ 8600 5500
Wire Wire Line
	9000 5650 9000 5500
Connection ~ 9000 5500
$Comp
L GND #PWR012
U 1 1
P 9000 6100
F 0 "#PWR012" H 9000 6100 30  0001 C CNN
F 1 "GND" H 9000 6030 30  0001 C CNN
F 2 "" H 9000 6100 60  0000 C CNN
F 3 "" H 9000 6100 60  0000 C CNN
	1    9000 6100
	1    0    0    -1  
$EndComp
Wire Wire Line
	9000 6100 9000 5950
$Comp
L GND #PWR013
U 1 1
P 3600 7100
F 0 "#PWR013" H 3600 7100 30  0001 C CNN
F 1 "GND" H 3600 7030 30  0001 C CNN
F 2 "" H 3600 7100 60  0000 C CNN
F 3 "" H 3600 7100 60  0000 C CNN
	1    3600 7100
	1    0    0    -1  
$EndComp
Wire Wire Line
	3600 7100 3600 6700
$Comp
L TESTPOINT TP106
U 1 1
P 3800 6900
F 0 "TP106" H 3900 6950 60  0000 L BNN
F 1 "GND" H 3900 6900 60  0000 L CNN
F 2 "~" H 3800 6900 60  0000 C CNN
F 3 "~" H 3800 6900 60  0000 C CNN
	1    3800 6900
	1    0    0    -1  
$EndComp
Wire Wire Line
	3800 6900 3600 6900
Connection ~ 3600 6900
Wire Wire Line
	5800 6600 6900 6600
Wire Wire Line
	6900 6800 5800 6800
Wire Wire Line
	6900 7200 5800 7200
Text Label 12500 3950 0    60   ~ 0
SEL0_ANODE
Text Label 13450 4400 2    60   ~ 0
SEL1_ANODE
Text Label 9500 2600 0    60   ~ 0
LED_V6P0
Text Label 7750 3400 0    60   ~ 0
V6P0
Text Label 4950 3400 0    60   ~ 0
BOOST_VSYS
Text Label 4950 5500 0    60   ~ 0
VSYS
Text Label 5700 5500 0    60   ~ 0
MCU_VSYS
Text Label 6250 6600 0    60   ~ 0
ICSPDAT
Text Label 6250 6800 0    60   ~ 0
ICSPCLK
Text Label 6250 7200 0    60   ~ 0
nMCLR
Text Label 8350 7600 0    60   ~ 0
RX
Text Label 8650 5500 0    60   ~ 0
CAPTOUCH
Text Label 3600 5400 0    60   ~ 0
VEXT
Text Label 3600 5600 0    60   ~ 0
VBATT
Wire Wire Line
	9400 3400 9400 3200
$EndSCHEMATC
